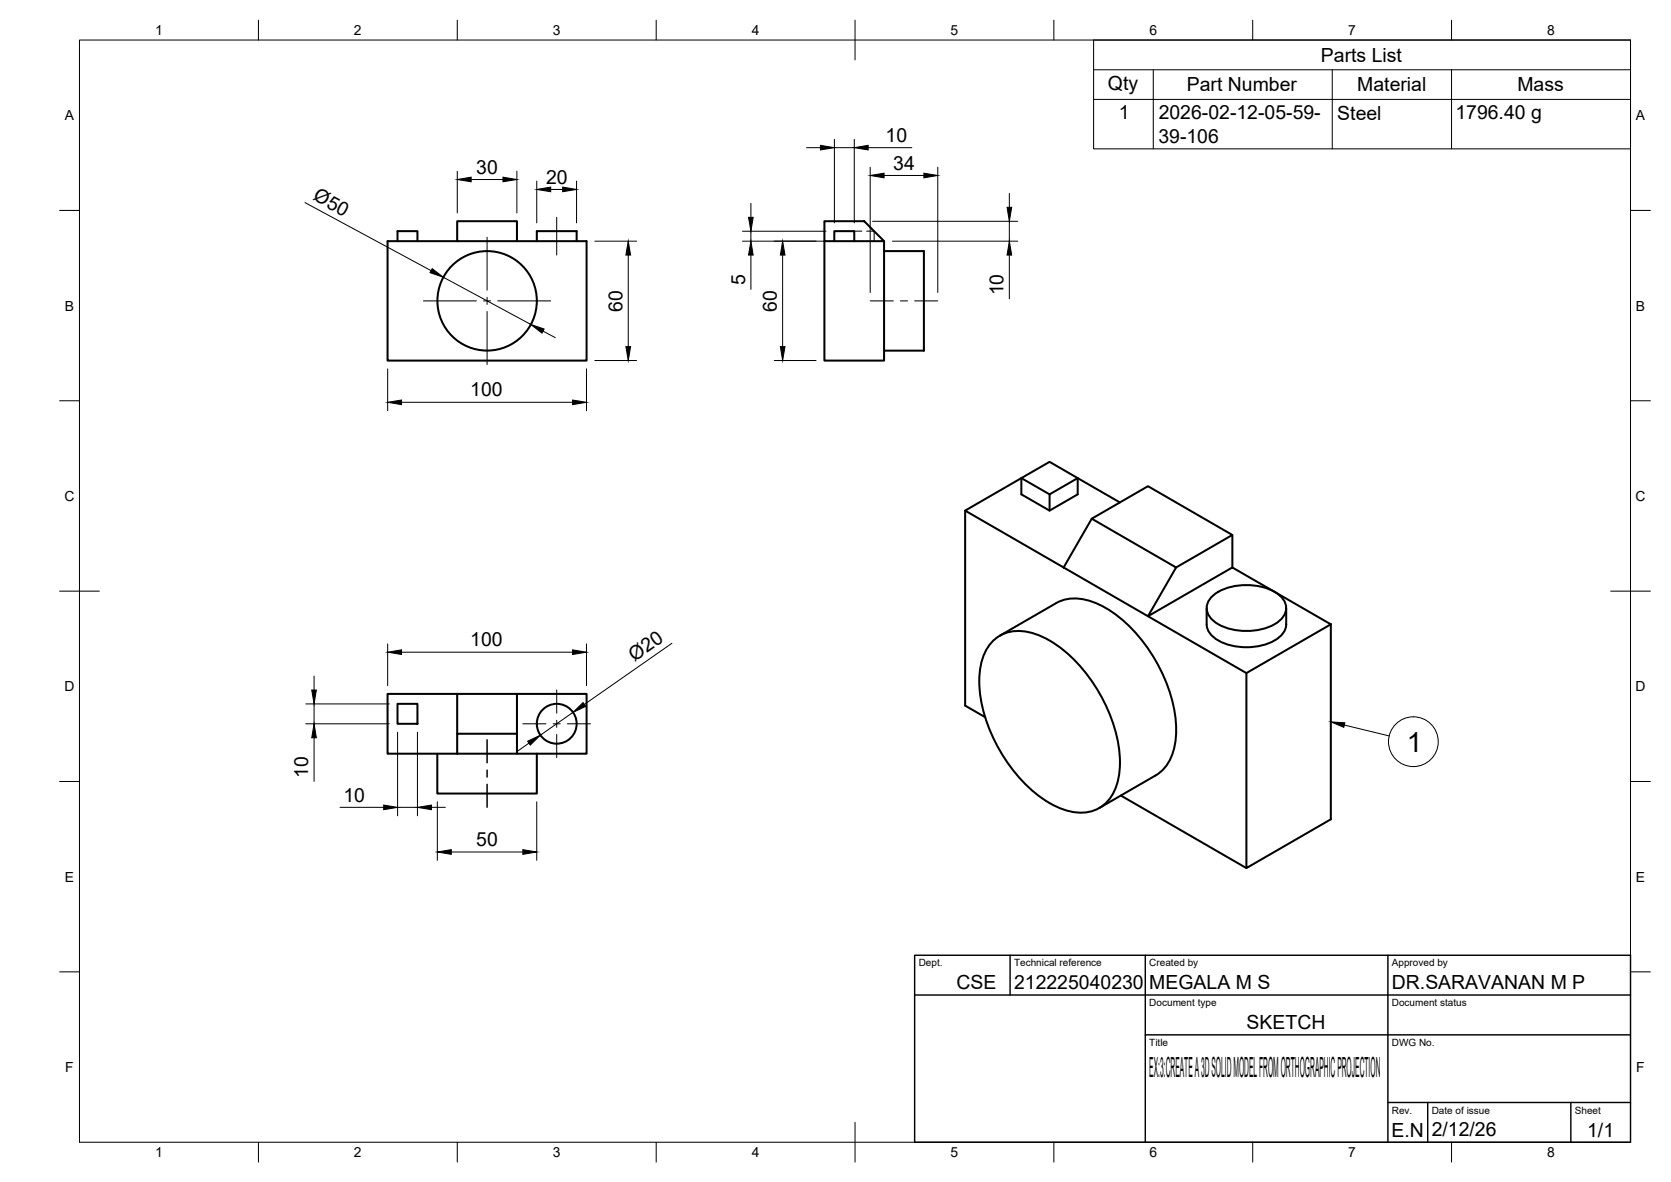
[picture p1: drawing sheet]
<svg xmlns="http://www.w3.org/2000/svg" width="420mm" height="297mm" viewBox="0 0 420 297" stroke-linecap="round" stroke-linejoin="round" font-family="sans-serif">
<!-- layer: Visible -->
<g fill="none" stroke="#000" stroke-width=".51">
<path d="M207.3 55.6h10l5 5h-15zM99.9 60.6v-2.5h5.1v2.5M115 60.6v-5h15v5h-32.5v30h50v-30h-17.5M135 60.6v-2.5h10v2.5M207.3 60.6v30h15v-30M209.8 60.6v-2.5h5v2.5M222.3 63.1h10v25h-10M242.7 128.3v49l5 2.9M256.8 120.1l7.1-4 7.1 4v4.1l-7.1 4.1-7.1-4.1zM263.9 124.2l-7.1-4.1-14.1 8.2 24.7 14.3M274.5 130.4l21.2 12.2-7.1 12.3-21.2-12.3zM274.5 130.4l14.1-8.2 21.3 12.2-14.2 8.2"/>
<path d="M281.6 126.3l-10.6-6.2-7.1 4.1v4.1M309.9 134.4v8.2M251.4 159.8l14.2-8.2a11.7 11.7 0 0 1 11 .4 37 37 0 0 1 16.8 20 26.1 26.1 0 0 1 1.3 17.7 9.9 9.9 0 0 1-4.1 5.2l-14.2 8.2M288.6 154.9l21.3-12.3 24.7 14.3-21.2 12.2zM303.4 152.8v4.1a5.4 5.4 0 0 0 3.9 4.5 15.4 15.4 0 0 0 14-1 4.7 4.7 0 0 0 2.1-3.5v-4.1M304.6 150.1a14 14 0 0 1 12.6-2.6 8.4 8.4 0 0 1 6 4.1 4 4 0 0 1-1.8 4.6 15 15 0 0 1-16 0 3.9 3.9 0 0 1-.8-6.1zM334.6 156.9v49l-21.2 12.3v-49.1M99.9 176.9h5.1v5h-5.1zM115 174.4h-17.5v15h17.5M130 174.4h17.5v15h-17.5M249.8 160.9a10.1 10.1 0 0 1 10.8-1.5 32 32 0 0 1 15.3 13.9 35.5 35.5 0 0 1 5.6 20.2 11.2 11.2 0 0 1-5.7 9.9 12.8 12.8 0 0 1-11.9-1.6 39.1 39.1 0 0 1-17.7-30.6 14.1 14.1 0 0 1 3.6-10.3zM110 189.4v10h25v-10"/>
<path d="M115 184.4h15v5h-15zM115 184.4v-10h15v10M281.8 199.9l31.6 18.3"/>
<circle cx="122.5" cy="75.6" r="12.5"/>
<circle cx="140" cy="181.9" r="5"/>
</g>
<!-- layer: Hidden -->
<path d="M214.8 58.1h1.9M217.9 58.1h1.9v2.5" fill="none" stroke="#000" stroke-width=".25"/>
<!-- layer: BORDER -->
<g fill="none" stroke="#000" stroke-width=".25">
<path d="M20 10.1h390v276.9h-390zM65 5.1v5M115 5.1v5M165 5.1v5M215 5.1v10M265 5.1v5M315 5.1v5M365 5.1v5M15 52.9h5M410 52.9h5M15 100.7h5M410 100.7h5"/>
<path d="M15 148.6h10M405 148.6h10M15 196.4h5M410 196.4h5M15 244.2h5M410 244.2h5M65 287v5M115 287v5M165 287v5M215 282.1v9.9M265 287v5M315 287v5"/>
<path d="M365 287v5"/>
</g>
<!-- layer: TITLEBLOCK -->
<path d="M230 240.1h180v46.9h-180zM230 250h180M254 240.1v9.9M288 240.1v46.9M349 240.1v46.9M288 260.1h122M349 277.1h61M359 277.1v9.9M395 277.1v9.9" fill="none" stroke="#000" stroke-width=".36"/>
<!-- layer: Smart Centers -->
<g fill="none" stroke="#000" stroke-width=".25">
<path d="M122.5 59.6v13.3M140 54.6v9.5M106.5 75.6h13.3M121.6 75.6h1.8M122.5 74.7v1.8M122.5 78.3v13.3M125.1 75.6h13.4M218.8 75.6h5.8M226.4 75.6h1.8M230 75.6h5.8M140 173.4v5.8M122.5 185.9v5.8"/>
<path d="M122.5 193.5v1.8M122.5 197.1v5.8M131.5 181.9h5.8M139.1 181.9h1.8M140 181v1.8M140 184.6v5.8M142.6 181.9h5.9"/>
</g>
<!-- layer: FD_Dimensions -->
<g fill="none" stroke="#000" stroke-width=".25">
<path d="M202.8 37.1h3.5M209.8 35v21M209.8 37.1h5M214.8 35v21M218.3 37.1h11M76.7 50.9l31.7 17.1M115 43v10.5M118.5 45.1h8M130 43v10.5M135 45.5v10.5M138.5 47.6h3M145 45.5v10.5"/>
<path d="M186.7 58.1h21M188.8 51.1v3.5M188.8 58.1v2.5M218.8 42v31.5M219.4 55.6h36.5M222.3 44.1h10M235.8 42v31.5M253.8 48.6v3.5M253.8 55.6v5M111.5 69.7l22 11.8M149.6 60.6h10.5M158 64.1v23"/>
<path d="M186.7 60.6h21M188.8 64.1v8.6M196.8 64.1v23M224.4 60.6h31.5M253.8 64.1v11M97.5 92.7v10.5M136.5 83.2l3.1 1.7M147.5 92.7v10.5M149.6 90.6h10.5M194.7 90.6h10.5M101 101.1h43M76.9 176.9h21"/>
<path d="M79 169.9v3.5M79 176.9v5M97.5 161.8v10.5M101 163.9h43M144.1 179l-8.2 5.7M147.5 161.8v10.5M169 161.7l-22.1 15.3M76.9 181.9h21M79 185.4v11M100 184v21M105 184v21M133 186.8l-2.9 2"/>
<path d="M85.5 202.9h11M100 202.9h5M108.5 202.9h3.5M110 201.5v14.7M113.5 214.1h18M135 201.5v14.7"/>
</g>
<g fill="#000" stroke="#000" stroke-width=".25">
<path d="M206.3 36.5l3.5 .6-3.5 .6zM214.8 37.1l3.5-.6v1.2zM115 45.1l3.5-.6v1.2zM126.5 44.5l3.5 .6-3.5 .6zM135 47.6l3.5-.6v1.2zM141.5 47l3.5 .6-3.5 .6zM188.2 54.6h1.2l-.6 3.5zM218.8 44.1l3.5-.6v1.2zM232.3 43.5l3.5 .6-3.5 .6zM253.2 52.1h1.2l-.6 3.5zM108.7 67.5l2.8 2.2-3.4-1.2zM158 60.6l.6 3.5h-1.2z"/>
<path d="M188.8 60.6l.6 3.5h-1.2zM196.8 60.6l.6 3.5h-1.2zM253.8 60.6l.6 3.5h-1.2zM133.5 81.5l3.3 1.2-.5 1zM157.4 87.1h1.2l-.6 3.5zM196.2 87.1h1.2l-.6 3.5zM97.5 101.1l3.5-.6v1.2zM144 100.5l3.5 .6-3.5 .6zM78.4 173.4h1.1l-.5 3.5zM97.5 163.9l3.5-.6v1.2zM144 163.3l3.5 .6-3.5 .6zM144.1 179l2.5-2.4 .7 .9z"/>
<path d="M79 181.9l.5 3.5h-1.1zM132.7 186.3l3.2-1.6-2.6 2.5zM96.5 202.3l3.5 .6-3.5 .6zM105 202.9l3.5-.6v1.2zM110 214.1l3.5-.6v1.2zM131.5 213.5l3.5 .6-3.5 .6z"/>
</g>
<!-- layer: Parts Lists -->
<path d="M275 10.1h135v27.3h-135zM275 17.5h135M290 17.5v19.9M335 17.5v19.9M365 17.5v19.9M275 25h135" fill="none" stroke="#000" stroke-width=".25"/>
<!-- layer: Balloons -->
<circle cx="355.4" cy="186.4" r="6.3" fill="none" stroke="#000" stroke-width=".25"/>
<!-- layer: 0 -->
<path d="M334.6 181.4l3.6 .2-.3 1.2z" fill="#000" stroke="#000" stroke-width=".25"/>
<path d="M338 182.2l11.3 2.7" fill="none" stroke="#000" stroke-width=".25"/>
<g font-size="7">
<text x="353.7" y="188.9">1</text>
<text x="289" y="270.6">EX:3:CREATE A 3D SOLID MODEL FROM ORTHOGRAPHIC PROJECTION</text>
</g>
<g font-size="4.9">
<text x="332.1" y="15.5">Parts List</text>
<text x="278.6" y="22.5">Qty</text>
<text x="298.4" y="23">Part Number</text>
<text x="341.3" y="23">Material</text>
<text x="381.6" y="23">Mass</text>
<text x="281.3" y="29.9">1</text>
<text x="222.7" y="35.7">10</text>
<text x="291.3" y="35.9">39-106</text>
<text x="291.3" y="30">2026-02-12-05-59-</text>
<text x="336.3" y="30">Steel</text>
<text x="366" y="30">1796.40 g</text>
<text x="119.8" y="43.7">30</text>
<text x="137.3" y="46.2">20</text>
<text x="224.6" y="42.6">34</text>
<text x="78.5" y="50.1" transform="rotate(28 78.5 50.1)">Ø50</text>
<text x="187.3" y="71.5" transform="rotate(-90 187.3 71.5)">5</text>
<text x="252.3" y="74.2" transform="rotate(-90 252.3 74.2)">10</text>
<text x="156.5" y="78.3" transform="rotate(-90 156.5 78.3)">60</text>
<text x="195.3" y="78.3" transform="rotate(-90 195.3 78.3)">60</text>
<text x="118.2" y="99.6">100</text>
<text x="118.2" y="162.4">100</text>
<text x="159.5" y="166.4" transform="rotate(-35 159.5 166.4)">Ø20</text>
<text x="77.5" y="195.5" transform="rotate(-90 77.5 195.5)">10</text>
<text x="86.4" y="201.4">10</text>
<text x="119.8" y="212.6">50</text>
<text x="240.5" y="248.5">CSE</text>
<text x="255" y="248.5">212225040230</text>
<text x="289" y="248.5">MEGALA M S</text>
<text x="350" y="248.5">DR.SARAVANAN M P</text>
<text x="313.5" y="258.6">SKETCH</text>
<text x="349.9" y="285.7">E.N</text>
<text x="360" y="285.5">2/12/26</text>
<text x="399.1" y="285.7">1/1</text>
</g>
<g font-size="3.5">
<text x="39" y="8.8">1</text>
<text x="89" y="8.8">2</text>
<text x="139" y="8.8">3</text>
<text x="189" y="8.8">4</text>
<text x="239" y="8.8">5</text>
<text x="289" y="8.8">6</text>
<text x="339" y="8.8">7</text>
<text x="389" y="8.8">8</text>
<text x="16.3" y="30.2">A</text>
<text x="411.3" y="30.2">A</text>
<text x="16.3" y="78">B</text>
<text x="411.3" y="78">B</text>
<text x="16.2" y="125.9">C</text>
<text x="411.2" y="125.9">C</text>
<text x="16.2" y="173.7">D</text>
<text x="411.2" y="173.7">D</text>
<text x="16.3" y="221.6">E</text>
<text x="411.3" y="221.6">E</text>
<text x="16.4" y="269.4">F</text>
<text x="411.4" y="269.4">F</text>
<text x="39" y="290.8">1</text>
<text x="89" y="290.8">2</text>
<text x="139" y="290.8">3</text>
<text x="189" y="290.8">4</text>
<text x="239" y="290.8">5</text>
<text x="289" y="290.8">6</text>
<text x="339" y="290.8">7</text>
<text x="389" y="290.8">8</text>
</g>
<g font-size="2.5">
<text x="231" y="242.9">Dept.</text>
<text x="255" y="242.9">Technical reference</text>
<text x="289" y="242.9">Created by</text>
<text x="350" y="242.9">Approved by</text>
<text x="289" y="252.8">Document type</text>
<text x="350" y="252.8">Document status</text>
<text x="289" y="262.9">Title</text>
<text x="350" y="262.9">DWG No.</text>
<text x="350" y="279.9">Rev.</text>
<text x="360" y="279.9">Date of issue</text>
<text x="396" y="279.9">Sheet</text>
</g>
</svg>
